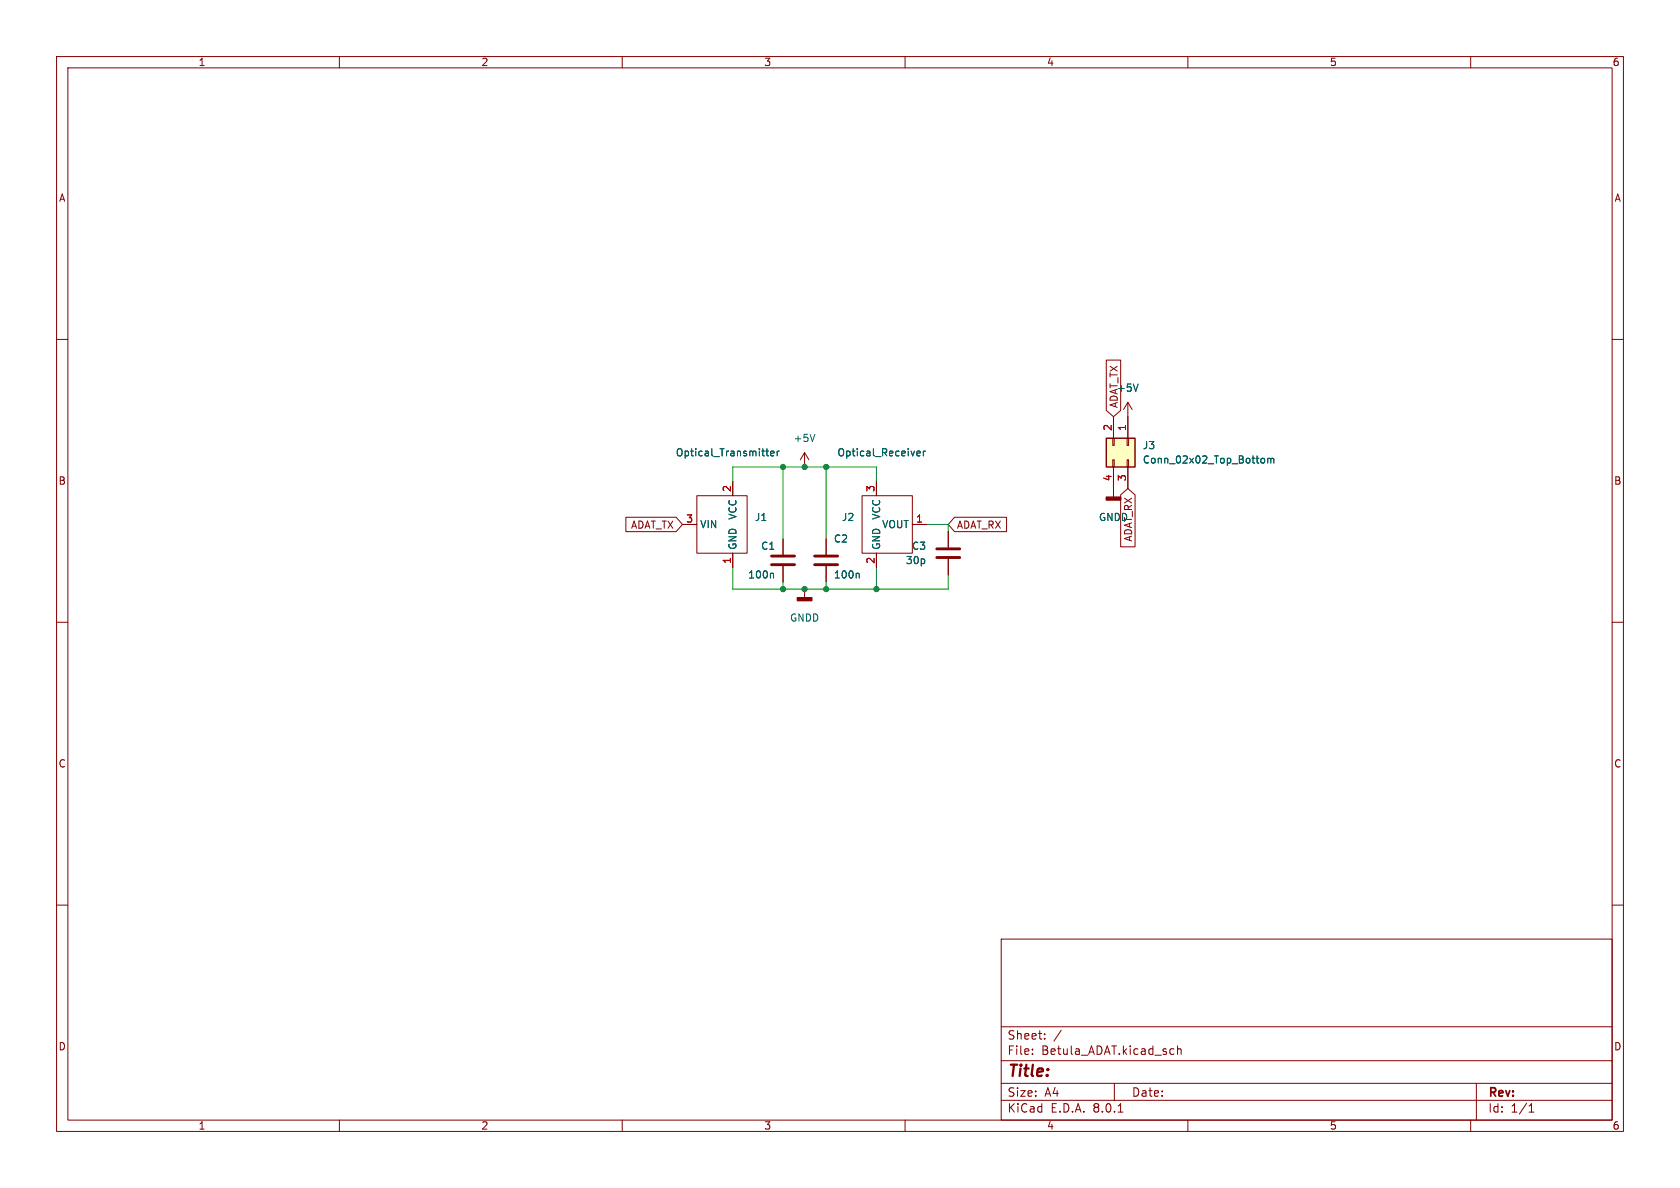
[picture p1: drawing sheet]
<svg xmlns="http://www.w3.org/2000/svg" width="297mm" height="210mm" viewBox="0 0 297 210" stroke-linecap="round" stroke-linejoin="round" font-family="sans-serif">
<g fill="none" stroke="#840000" stroke-width=".18">
<path d="M10 10h277v190h-277zM12 12h273v186h-273zM60 10v2M110 10v2M160 10v2M210 10v2M260 10v2M10 60h2M285 60h2M120.6 92.7h2.6M123.2 87.6h8.9v10.2h-8.9zM129.5 85.1v2.5"/>
<path d="M129.5 97.8v2.5M138.4 95.3v2.7M142.2 80l-.7 1.3M142.2 80v2.6M142.2 80l.8 1.3M146 95.3v2.7M167.6 94v2.8M167.6 98.8v2.8M196.8 86.4v1.5M10 110h2M138.4 100.1v2.8M142.2 104.1v1.6"/>
<path d="M146 100.1v2.8M285 110h2M10 160h2M285 160h2M177 166h108v32h-108zM60 198v2M110 198v2M160 198v2M177 194.5h108M177 191.5h108M177 187.5h108M177 181.5h108"/>
<path d="M182.5 186.3v.1M182.5 185.5v.1M184.7 183.6v.1M184.7 182.8v.1M187.6 182.1l-1.3 2M197 191.5v3M197.7 196.6h.8M207.1 185.4l.4 .1M207.5 186.3l-.4 .1M208.2 185.5l.2-.1 .3 .1 .1 .9M208.2 184.9v1.5M210 198v2"/>
<path d="M260 198v2M261 191.5v6.5M270.3 196.6h.9M270.3 195.5l.4-.4v1.5"/>
</g>
<path d="M135.4 79.7h.5M135.6 79.3v1.1l.3 .2M137.4 79.7v.9M137.8 79.7l-.4 .3M144.1 76.8l-.5 1.2M136.2 80.2l.6-.2v-.2l-.4-.1-.2 .2 .1 .6h.5M136.6 101.3l.1 .2v.7M151.7 101.3l.2 .2v.7" fill="none" stroke="#006464" stroke-width=".18"/>
<g fill="#840000" stroke="#840000" stroke-width=".25">
<path d="M195.6 87.9h2.5v.5h-2.5z"/>
<path d="M141 105.7h2.5v.5h-2.5z"/>
</g>
<path d="M136.4 98.3h4.1M136.4 99.8h4.1M144 98.3h4.1M144 99.8h4.1M165.6 97h4.1M165.6 98.6h4.1" fill="none" stroke="#840000" stroke-width=".51"/>
<path d="M195.6 77.5h5.1v5.1h-5.1z" fill="#ffffc2"/>
<g fill="none" stroke="#840000" stroke-width=".18">
<path d="M195.6 63.7h2.5v8.8l-1.3 1.2-1.2-1.2zM196.7 77.5h.3v1.2h-.3zM196.8 73.7v3.8M199.3 77.5h.2v1.2h-.2zM199.4 71.1v6.4M199.4 71.1l-.8 1.3M199.4 71.1l.8 1.3M110.6 91.4h8.9l1.1 1.3-1.1 1.3h-8.9zM120.6 92.7h2.6M129.5 85.1v2.5M129.5 97.8v2.5M138.4 95.3v2.7"/>
<path d="M146 95.3v2.7M152.4 87.6h8.9v10.2h-8.9zM154.9 85.1v2.5M154.9 97.8v2.5M161.3 92.7h2.5M167.6 94v2.8M167.6 98.8v2.8M168.8 91.4h9.1v2.6h-9.1l-1.2-1.3zM196.7 81.3h.3v1.3h-.3zM196.8 82.6v3.8M198.1 87.5l1.3-1.1 1.3 1.1v9.2h-2.6zM199.3 81.3h.2v1.3h-.2z"/>
<path d="M199.4 82.6v3.8M138.4 100.1v2.8M146 100.1v2.8"/>
</g>
<path d="M195.6 77.5h5.1v5.1h-5.1z" fill="none" stroke="#840000" stroke-width=".25"/>
<g fill="none" stroke="#006464" stroke-width=".18">
<path d="M135.4 79.7h.5M135.6 79.3v1.1l.3 .2M137.4 79.7v.9M137.8 79.7l-.4 .3M163.2 79.7v.9M163.6 79.7l-.4 .3M201.2 67.9l-.4 1.3M136.2 80.2l.6-.2v-.2l-.4-.1-.2 .2 .1 .6h.5M162.1 80.2l.6-.2-.1-.2-.3-.1-.2 .2v.6h.5M223 81.1l.3-.1 .3 .3-.2 .5h-.4M224.1 81.1l.4-.1 .2 .2M224.1 81v.9"/>
<path d="M224.7 81.2l.1-.2 .3 .1 .1 .8M224.7 81.2v.7M136.6 101.3l.1 .2v.7M151.7 101.3l.2 .2v.7"/>
</g>
<path d="M129.5 85.1v-2.5h25.4v2.5M138.4 82.6v12.7M146 82.6v12.7M163.8 92.7h3.8v1.3M129.5 100.3v3.8h38.1v-2.5M138.4 102.9v1.2M146 102.9v1.2M154.9 100.3v3.8" fill="none" stroke="#009600" stroke-width=".18"/>
<g fill="#009600" stroke="#009600" stroke-width=".18">
<circle cx="138.4" cy="104.1" r=".46"/>
<circle cx="142.2" cy="104.1" r=".46"/>
<circle cx="142.2" cy="82.6" r=".46"/>
<circle cx="146" cy="82.6" r=".46"/>
<circle cx="154.9" cy="104.1" r=".46"/>
<circle cx="146" cy="104.1" r=".46"/>
<circle cx="138.4" cy="82.6" r=".46"/>
</g>
<text font-size="2.8" fill="#840000" x="178" y="190.9">Title:</text>
<g font-size="2.1" fill="#840000">
<text x="178" y="184">Sheet:</text>
<text x="178" y="186.7">File:</text>
<text x="184.1" y="186.7">Betula_ADAT.kicad_sch</text>
<text x="178" y="196.9">KiCad</text>
<text x="178" y="194.1">Size:</text>
<text x="184.7" y="194.1">A4</text>
<text x="185.7" y="196.9">E.D.A.</text>
<text x="193.3" y="196.9">8.0.1</text>
<text x="200" y="194.1">Date:</text>
<text x="263" y="194.3">Rev:</text>
<text x="263" y="196.9">Id:</text>
<text x="267.1" y="196.9">1/1</text>
</g>
<g font-size="1.8" fill="#840000">
<text x="35" y="11.9">1</text>
<text x="85" y="11.9">2</text>
<text x="135" y="11.9">3</text>
<text x="185" y="11.9">4</text>
<text x="235" y="11.9">5</text>
<text x="285" y="11.9">6</text>
<text x="10.3" y="35.9">A</text>
<text x="285.3" y="35.9">A</text>
<text x="197.8" y="72.2" transform="rotate(-90 197.8 72.2)">ADAT_TX</text>
<text x="10.3" y="85.9">B</text>
<text x="285.3" y="85.9">B</text>
<text x="111.5" y="93.7">ADAT_TX</text>
<text x="169.1" y="93.7">ADAT_RX</text>
<text x="200.3" y="95.9" transform="rotate(-90 200.3 95.9)">ADAT_RX</text>
<text x="10.3" y="135.9">C</text>
<text x="285.3" y="135.9">C</text>
<text x="10.3" y="185.9">D</text>
<text x="285.3" y="185.9">D</text>
<text x="35" y="199.9">1</text>
<text x="85" y="199.9">2</text>
<text x="135" y="199.9">3</text>
<text x="185" y="199.9">4</text>
<text x="235" y="199.9">5</text>
<text x="285" y="199.9">6</text>
</g>
<g font-size="1.8" fill="#006464">
<text x="197.4" y="69.4">+5V</text>
<text x="119.4" y="80.9">Optical_Transmitter</text>
<text x="140.2" y="78.3">+5V</text>
<text x="148" y="80.9">Optical_Receiver</text>
<text x="201.9" y="79.6">J3</text>
<text x="201.9" y="82.1">Conn_02x02_Top_Bottom</text>
<text x="123.7" y="93.6">VIN</text>
<text x="130.4" y="92" transform="rotate(-90 130.4 92)">VCC</text>
<text x="133.4" y="92.3">J1</text>
<text x="148.7" y="92.3">J2</text>
<text x="155.8" y="92" transform="rotate(-90 155.8 92)">VCC</text>
<text x="155.9" y="93.6">VOUT</text>
<text x="194.2" y="92.3">GNDD</text>
<text x="130.4" y="97.3" transform="rotate(-90 130.4 97.3)">GND</text>
<text x="134.5" y="97.4">C1</text>
<text x="147.3" y="96.1">C2</text>
<text x="155.8" y="97.3" transform="rotate(-90 155.8 97.3)">GND</text>
<text x="160" y="99.9">30p</text>
<text x="161.1" y="97.4">C3</text>
<text x="132.2" y="102.5">100n</text>
<text x="147.3" y="102.5">100n</text>
<text x="139.6" y="110.1">GNDD</text>
</g>
<g font-size="1.8" fill="#a90000">
<text x="196.6" y="76.3" transform="rotate(-90 196.6 76.3)">2</text>
<text x="199.1" y="76.3" transform="rotate(-90 199.1 76.3)">1</text>
<text x="129.3" y="87.1" transform="rotate(-90 129.3 87.1)">2</text>
<text x="154.7" y="87.1" transform="rotate(-90 154.7 87.1)">3</text>
<text x="196.6" y="85.2" transform="rotate(-90 196.6 85.2)">4</text>
<text x="199.1" y="85.2" transform="rotate(-90 199.1 85.2)">3</text>
<text x="121.2" y="92.5">3</text>
<text x="161.9" y="92.5">1</text>
<text x="129.3" y="99.8" transform="rotate(-90 129.3 99.8)">1</text>
<text x="154.7" y="99.8" transform="rotate(-90 154.7 99.8)">2</text>
</g>
</svg>
